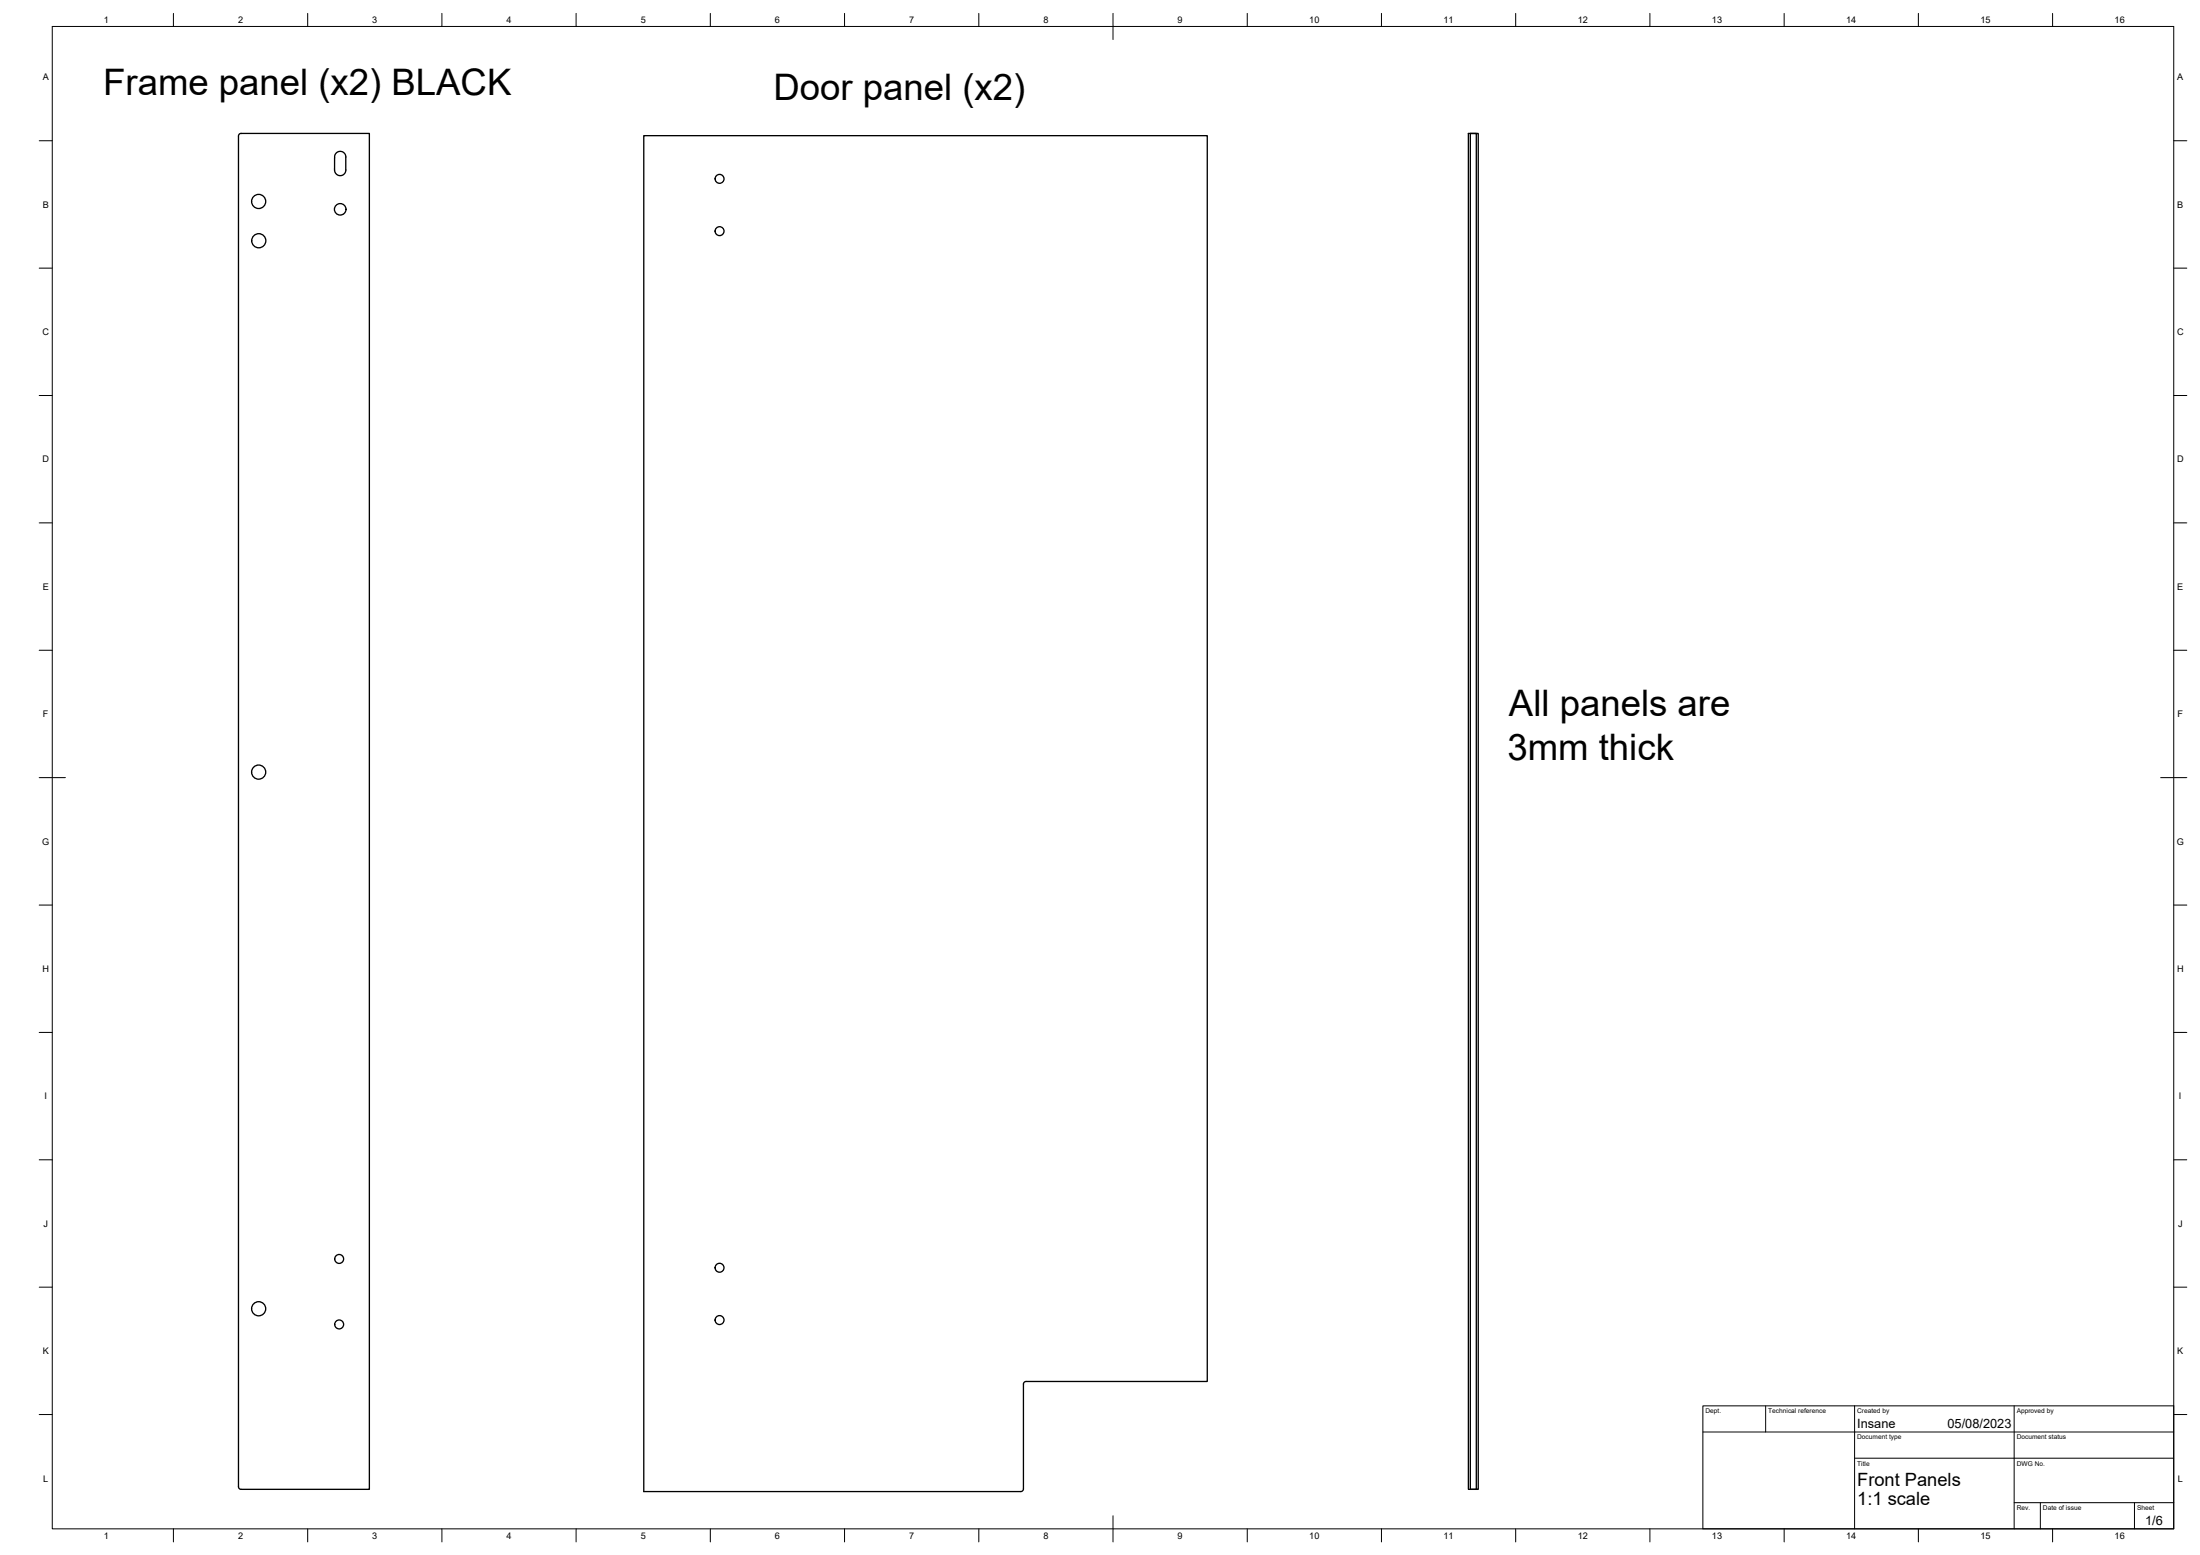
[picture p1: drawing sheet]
<svg xmlns="http://www.w3.org/2000/svg" width="841mm" height="594mm" viewBox="0 0 841 594" stroke-linecap="round" stroke-linejoin="round" font-family="sans-serif">
<!-- layer: Visible -->
<g fill="none" stroke="#000" stroke-width=".51">
<path d="M91.5 51.3l.7-.3h49v518h-49a1.01 1.01 0 0 1-1-1v-516zM132.2 60v5a2.15 2.15 0 0 1-2.1 2.1 2.15 2.15 0 0 1-2.2-2.1v-4.7M132.2 60a2.15 2.15 0 0 0-2.3-2.2 2.15 2.15 0 0 0-2 2.5M246.1 51.8h215.4v476h-69.2a1.01 1.01 0 0 0-1.1 1v40a1.01 1.01 0 0 1-1 1h-144.1zM561.3 51h3.1v518h-3.1zM562.1 51h3v518h-3z"/>
<circle cx="98.9" cy="77" r="2.7"/>
<circle cx="130.1" cy="80" r="2.2"/>
<circle cx="275.1" cy="68.3" r="1.7"/>
<circle cx="98.9" cy="92" r="2.7"/>
<circle cx="275.1" cy="88.3" r="1.7"/>
<circle cx="98.9" cy="295" r="2.7"/>
<circle cx="129.7" cy="481" r="1.7"/>
<circle cx="275.1" cy="484.3" r="1.7"/>
<circle cx="98.9" cy="500" r="2.7"/>
<circle cx="129.7" cy="506" r="1.7"/>
<circle cx="275.1" cy="504.3" r="1.7"/>
</g>
<!-- layer: BORDER -->
<g fill="none" stroke="#000" stroke-width=".38">
<path d="M20 10.1h811v574h-811zM66.3 5.1v5M117.6 5.1v5M168.9 5.1v5M220.2 5.1v5M271.5 5.1v5M322.9 5.1v5M374.2 5.1v5M425.5 5.1v10M476.8 5.1v5M528.1 5.1v5M579.4 5.1v5"/>
<path d="M630.7 5.1v5M682.1 5.1v5M733.4 5.1v5M784.7 5.1v5M15 53.8h5M831 53.8h5M15 102.4h5M831 102.4h5M15 151.1h5M831 151.1h5M15 199.8h5M831 199.8h5"/>
<path d="M15 248.4h5M831 248.4h5M15 297.1h10M826 297.1h10M15 345.8h5M831 345.8h5M15 394.4h5M831 394.4h5M15 443.1h5M831 443.1h5M15 491.8h5M831 491.8h5"/>
<path d="M15 540.4h5M831 540.4h5M425.5 579.1v10M66.3 584.1v5M117.6 584.1v5M168.9 584.1v5M220.2 584.1v5M271.5 584.1v5M322.9 584.1v5M374.2 584.1v5M476.8 584.1v5M528.1 584.1v5"/>
<path d="M579.4 584.1v5M630.7 584.1v5M682.1 584.1v5M733.4 584.1v5M784.7 584.1v5"/>
</g>
<!-- layer: TITLEBLOCK -->
<path d="M651 537.1h180v47h-180zM675 537.1v10M709 537.1v47M770 537.1v47M651 547.1h180M709 557.1h122M770 574.1h61M780 574.1v10M816 574.1v10" fill="none" stroke="#000" stroke-width=".38"/>
<g font-size="14">
<text x="39.5" y="36.4">Frame panel (x2) BLACK</text>
<text x="295.7" y="38.3">Door panel (x2)</text>
<text x="576.9" y="273.6">All panels are</text>
<text x="576.3" y="290.3">3mm thick</text>
</g>
<g font-size="7">
<text x="710" y="567.6">Front Panels</text>
<text x="710" y="575.1">1:1 scale</text>
</g>
<g font-size="4.9">
<text x="710" y="545.6">Insane</text>
<text x="744.5" y="545.6">05/08/2023</text>
<text x="820.1" y="582.7">1/6</text>
</g>
<g font-size="3.5">
<text x="39.7" y="8.9">1</text>
<text x="91" y="8.9">2</text>
<text x="142.3" y="8.8">3</text>
<text x="193.6" y="8.9">4</text>
<text x="244.9" y="8.8">5</text>
<text x="296.2" y="8.8">6</text>
<text x="347.6" y="8.8">7</text>
<text x="398.9" y="8.8">8</text>
<text x="450.2" y="8.8">9</text>
<text x="500.5" y="8.8">10</text>
<text x="551.8" y="8.9">11</text>
<text x="603.1" y="8.9">12</text>
<text x="654.5" y="8.8">13</text>
<text x="705.8" y="8.9">14</text>
<text x="757.1" y="8.8">15</text>
<text x="808.4" y="8.8">16</text>
<text x="16.3" y="30.7">A</text>
<text x="832.3" y="30.7">A</text>
<text x="16.3" y="79.3">B</text>
<text x="832.3" y="79.3">B</text>
<text x="16.2" y="128">C</text>
<text x="832.2" y="128">C</text>
<text x="16.2" y="176.7">D</text>
<text x="832.2" y="176.7">D</text>
<text x="16.3" y="225.4">E</text>
<text x="832.3" y="225.4">E</text>
<text x="16.4" y="274">F</text>
<text x="832.4" y="274">F</text>
<text x="16.1" y="322.7">G</text>
<text x="832.1" y="322.7">G</text>
<text x="16.2" y="371.3">H</text>
<text x="832.2" y="371.3">H</text>
<text x="17" y="420">I</text>
<text x="833" y="420">I</text>
<text x="16.6" y="468.7">J</text>
<text x="832.6" y="468.7">J</text>
<text x="16.3" y="517.3">K</text>
<text x="832.3" y="517.3">K</text>
<text x="16.5" y="566">L</text>
<text x="832.5" y="566">L</text>
<text x="39.7" y="587.8">1</text>
<text x="91" y="587.8">2</text>
<text x="142.3" y="587.8">3</text>
<text x="193.6" y="587.8">4</text>
<text x="244.9" y="587.8">5</text>
<text x="296.2" y="587.8">6</text>
<text x="347.6" y="587.8">7</text>
<text x="398.9" y="587.8">8</text>
<text x="450.2" y="587.8">9</text>
<text x="500.5" y="587.8">10</text>
<text x="551.8" y="587.8">11</text>
<text x="603.1" y="587.8">12</text>
<text x="654.5" y="587.8">13</text>
<text x="705.8" y="587.8">14</text>
<text x="757.1" y="587.8">15</text>
<text x="808.4" y="587.8">16</text>
</g>
<g font-size="2.5">
<text x="652" y="539.9">Dept.</text>
<text x="676" y="539.9">Technical reference</text>
<text x="710" y="539.9">Created by</text>
<text x="771" y="539.9">Approved by</text>
<text x="710" y="549.9">Document type</text>
<text x="771" y="549.9">Document status</text>
<text x="710" y="559.9">Title</text>
<text x="771" y="559.9">DWG No.</text>
<text x="771" y="576.9">Rev.</text>
<text x="781" y="576.9">Date of issue</text>
<text x="817" y="576.9">Sheet</text>
</g>
</svg>
